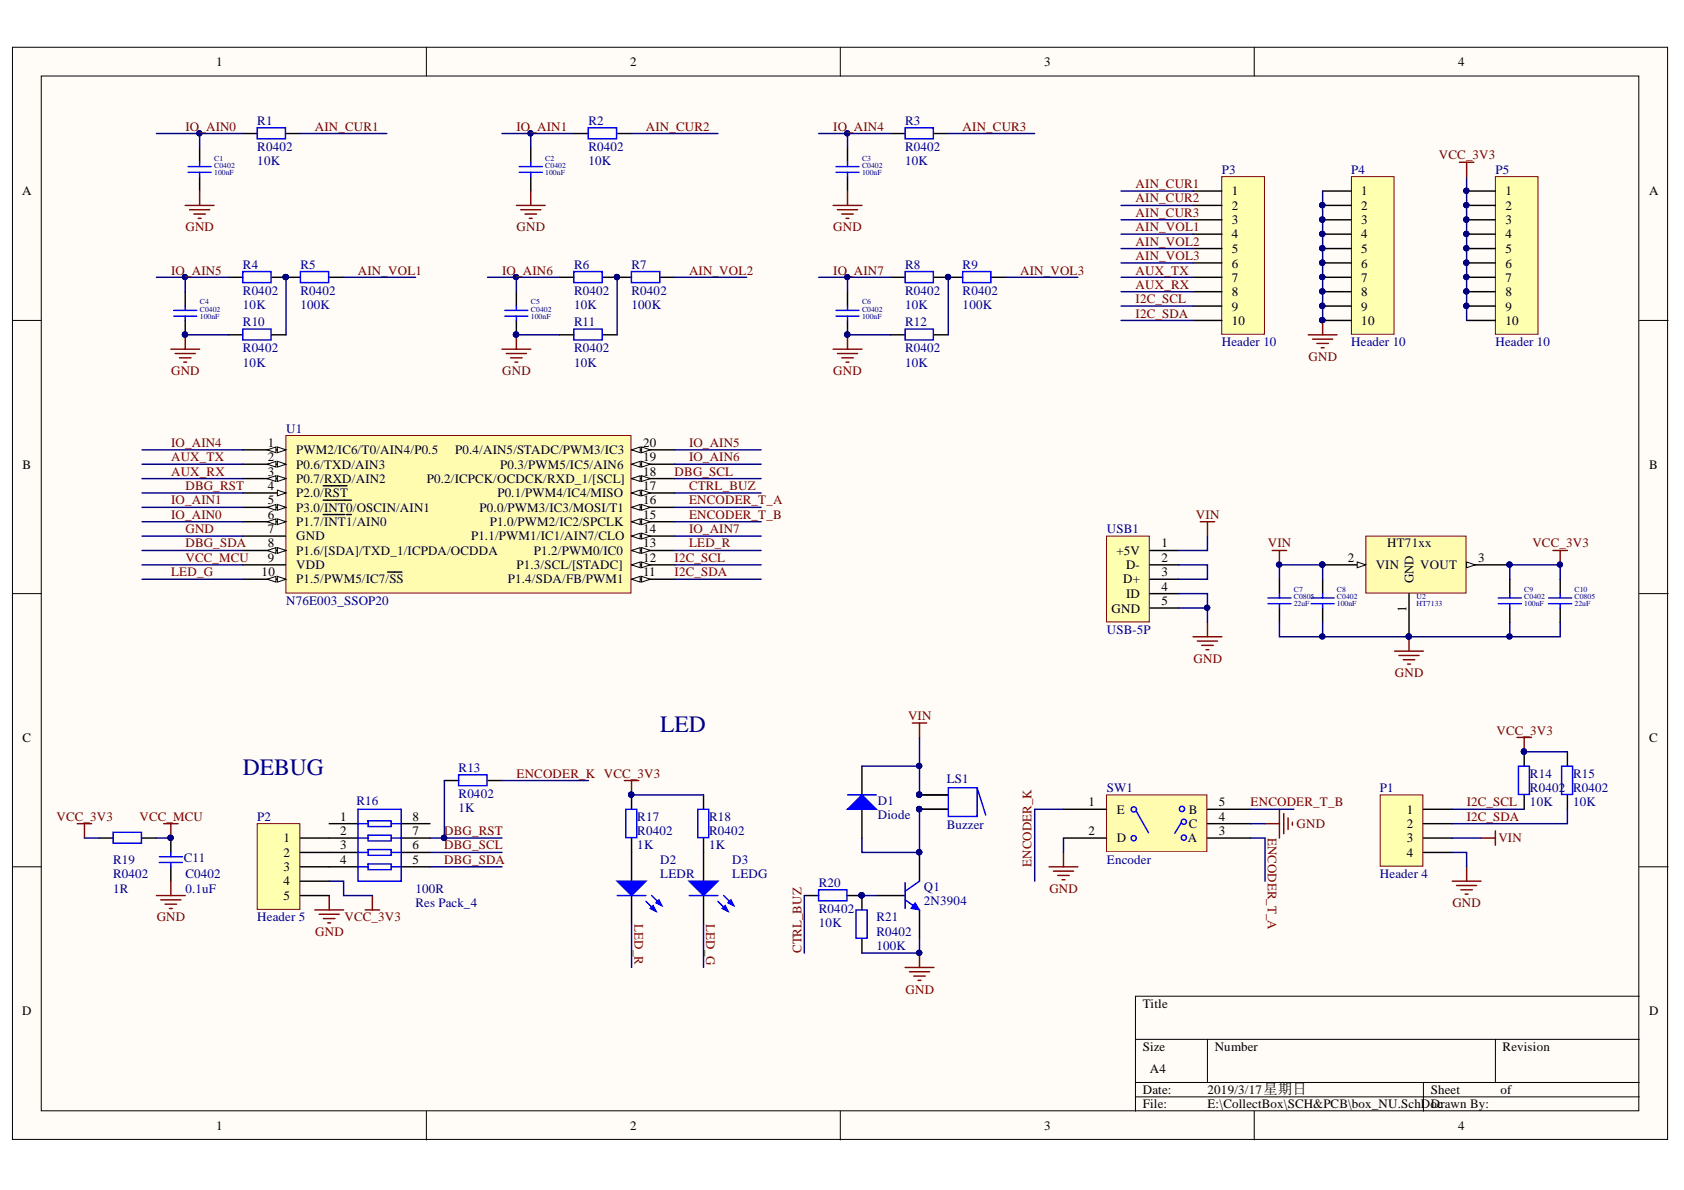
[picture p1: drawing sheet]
# Altium project box_NU.PrjPCB
1 sheet, 46 parts. Net scope: global (net labels, ports and power ports of the same name join across sheets).

## Sheet box_NU.SchDoc
size A4

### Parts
C1  C0402  value 100nF  [C 0402]
C2  C0402  value 100nF  [C 0402]
C3  C0402  value 100nF  [C 0402]
C4  C0402  value 100nF  [C 0402]
C5  C0402  value 100nF  [C 0402]
C6  C0402  value 100nF  [C 0402]
C7  C0805  value 22uF  [C 0805]
C8  C0402  value 100nF  [C 0402]
C9  C0402  value 100nF  [C 0402]
C10  C0805  value 22uF  [C 0805]
C11  C0402  value 0.1uF  [C 0402]
D1  Diode  [SMC]
D2  LEDR  [LED 0603B]
D3  LEDG  [LED 0603B]
LS1  Buzzer  [ABSM-1574]
P1  Header 4  [HDR1X4]
P2  Header 5  [HDR1X5]
P3  Header 10  [HDR1X10]
P4  Header 10  [HDR1X10]
P5  Header 10  [HDR1X10]
Q1  2N3904  [TO-92A]
R1  R0402  value 10K  [R 0402]
R2  R0402  value 10K  [R 0402]
R3  R0402  value 10K  [R 0402]
R4  R0402  value 10K  [R 0402]
R5  R0402  value 100K  [R 0402]
R6  R0402  value 10K  [R 0402]
R7  R0402  value 100K  [R 0402]
R8  R0402  value 10K  [R 0402]
R9  R0402  value 100K  [R 0402]
R10  R0402  value 10K  [R 0402]
R11  R0402  value 10K  [R 0402]
R12  R0402  value 10K  [R 0402]
R13  R0402  value 1K  [R 0402]
R14  R0402  value 10K  [R 0402]
R15  R0402  value 10K  [R 0402]
R16  Res Pack_4  value 100R
R17  R0402  value 1K  [R 0402]
R18  R0402  value 1K  [R 0402]
R19  R0402  value 1R  [R 0402]
R20  R0402  value 10K  [R 0402]
R21  R0402  value 100K  [R 0402]
SW1  Encoder
U1  N76E003_SSOP20  [SSOP20]
U2  HT7133  [SOT89_M]
USB1  USB-5P  [USB-MICRO_A]

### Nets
GND: C1.1 C2.1 C3.1 C4.1 C5.1 C6.1 C7.1 C8.1 C9.1 C10.1 C11.1 P1.4 P2.5 P4.1 P4.2 P4.3 P4.4 P4.5 P4.6 P4.7 P4.8 P4.9 P4.10 Q1.1(E) R10.2 R11.2 R12.2 R21.2 SW1.2(D) SW1.4(C) U1.7(GND) U2.1(GND) USB1.4(ID) USB1.5(GND)
VCC_3V3: C9.2 C10.2 P2.4 P5.1 P5.2 P5.3 P5.4 P5.5 P5.6 P5.7 P5.8 P5.9 P5.10 R14.1 R15.1 R17.2 R18.2 R19.1 U2.3(VOUT)
VCC_MCU: C11.2 R19.2 U1.9(VDD)
VIN: C7.2 C8.2 D1.2(K) LS1.1 LS1.1A P1.3 U2.2(VIN) USB1.1(+5V)
AIN_CUR1: P3.1 R1.2
AIN_CUR2: P3.2 R2.2
AIN_CUR3: P3.3 R3.2
AIN_VOL1: P3.4 R5.1
AIN_VOL2: P3.5 R7.1
AIN_VOL3: P3.6 R9.1
AUX_RX: P3.8 U1.3(P0.7/RXD/AIN2)
AUX_TX: P3.7 U1.2(P0.6/TXD/AIN3)
CTRL_BUZ: R20.2 U1.17(P0.1/PWM4/IC4/MISO)
DBG_RST: R13.2 R16.7 U1.4(P2.0/~{RST})
DBG_SCL: R16.6 U1.18(P0.2/ICPCK/OCDCK/RXD_1/[SCL])
DBG_SDA: R16.5 U1.8(P1.6/[SDA]/TXD_1/ICPDA/OCDDA)
ENCODER_K: R13.1 SW1.1(E)
ENCODER_T_A: SW1.3(A) U1.16(P0.0/PWM3/IC3/MOSI/T1)
ENCODER_T_B: SW1.5(B) U1.15(P1.0/PWM2/IC2/SPCLK)
I2C_SCL: P1.1 P3.9 R14.2 U1.12(P1.3/SCL/[STADC])
I2C_SDA: P1.2 P3.10 R15.2 U1.11(P1.4/SDA/FB/PWM1)
IO_AIN0: C1.2 R1.1 U1.6(P1.7/~{INT1}/AIN0)
IO_AIN1: C2.2 R2.1 U1.5(P3.0/~{INT0}/OSCIN/AIN1)
IO_AIN4: C3.2 R3.1 U1.1(PWM2/IC6/T0/AIN4/P0.5)
IO_AIN5: C4.2 R4.1 U1.20(P0.4/AIN5/STADC/PWM3/IC3)
IO_AIN6: C5.2 R6.1 U1.19(P0.3/PWM5/IC5/AIN6)
IO_AIN7: C6.2 R8.1 U1.14(P1.1/PWM1/IC1/AIN7/CLO)
LED_G: D3.2(K) U1.10(P1.5/PWM5/IC7/~{SS})
LED_R: D2.2(K) U1.13(P1.2/PWM0/IC0)
NetD1_1: D1.1(A) LS1.2 LS1.2A Q1.3(C)
NetD2_1: D2.1(A) R17.1
NetD3_1: D3.1(A) R18.1
NetP2_1: P2.1 R16.2
NetP2_2: P2.2 R16.3
NetP2_3: P2.3 R16.4
NetQ1_2: Q1.2(B) R20.1 R21.1
NetR4_2: R4.2 R5.2 R10.1
NetR6_2: R6.2 R7.2 R11.1
NetR8_2: R8.2 R9.2 R12.1
NetUSB1_2: USB1.2(D-) USB1.3(D+)

Not connected (* = marked no-connect by the designer): R16 1 8

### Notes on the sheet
- LED
- DEBUG
